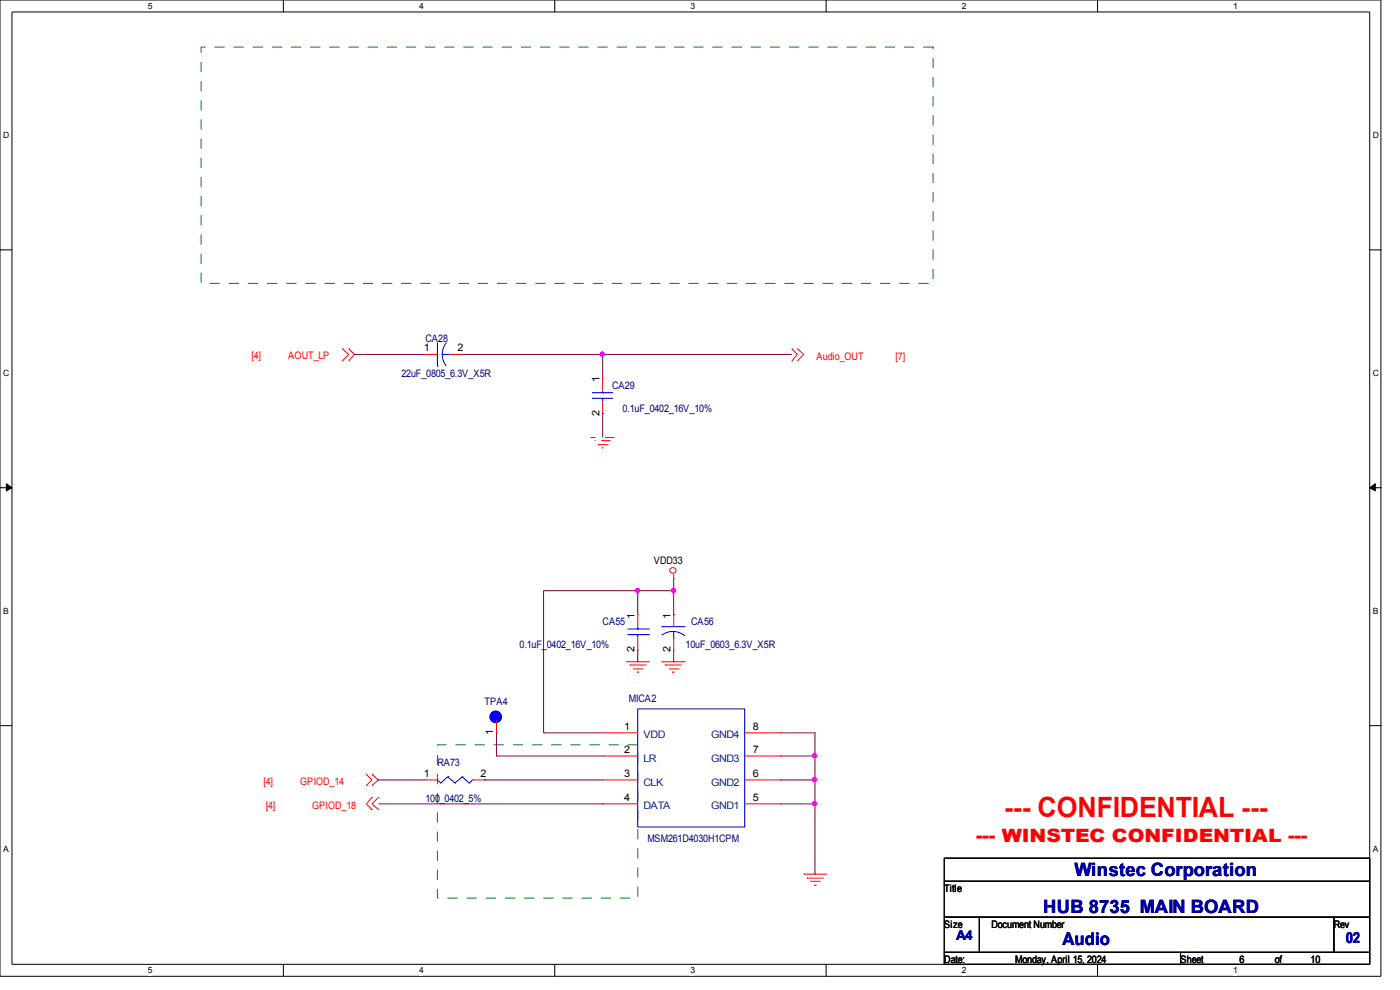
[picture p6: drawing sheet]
<svg xmlns="http://www.w3.org/2000/svg" width="297mm" height="210mm" viewBox="0 0 297 210" stroke-linecap="round" stroke-linejoin="round" font-family="sans-serif">
<path d="M0 0h292.9v207.1h-292.9zM2.5 2.5h288.1v202.1h-288.1z" fill="none" stroke="#000" stroke-width=".21"/>
<g fill="#fff">
<path d="M31.3 .3h.9v2.1h-.9z" fill-rule="evenodd"/>
<path d="M31.3 204.9h.9v2h-.9z" fill-rule="evenodd"/>
</g>
<path d="M60.1 0v2.5M60.1 204.6v2.5" fill="none" stroke="#000" stroke-width=".21"/>
<g fill="#fff">
<path d="M88.9 .3h.8v2.1h-.8z" fill-rule="evenodd"/>
<path d="M88.9 204.9h.8v2h-.8z" fill-rule="evenodd"/>
</g>
<path d="M117.7 0v2.5M117.7 204.6v2.5" fill="none" stroke="#000" stroke-width=".21"/>
<g fill="#fff">
<path d="M146.5 .3h.8v2.1h-.8z" fill-rule="evenodd"/>
<path d="M146.5 204.9h.8v2h-.8z" fill-rule="evenodd"/>
</g>
<path d="M175.3 0v2.5M175.3 204.6v2.5" fill="none" stroke="#000" stroke-width=".21"/>
<g fill="#fff">
<path d="M204 .3h.9v2.1h-.9z" fill-rule="evenodd"/>
<path d="M204 204.9h.9v2h-.9z" fill-rule="evenodd"/>
</g>
<path d="M232.8 0v2.5M232.8 204.6v2.5" fill="none" stroke="#000" stroke-width=".21"/>
<g fill="#fff">
<path d="M261.6 .3h.9v2.1h-.9z" fill-rule="evenodd"/>
<path d="M261.6 204.9h.9v2h-.9z" fill-rule="evenodd"/>
<path d="M.7 27.8h1.2v2h-1.2z" fill-rule="evenodd"/>
<path d="M291.3 27.8h1.1v2h-1.1z" fill-rule="evenodd"/>
<path d="M.7 78.2h1.2v2.1h-1.2z" fill-rule="evenodd"/>
<path d="M291.3 78.2h1.1v2.1h-1.1z" fill-rule="evenodd"/>
</g>
<path d="M0 53h2.5M290.6 53h2.5" fill="none" stroke="#000" stroke-width=".21"/>
<g fill="#fff">
<path d="M.7 128.7h1v2h-1z" fill-rule="evenodd"/>
<path d="M291.3 128.7h1v2h-1z" fill-rule="evenodd"/>
</g>
<path d="M0 103.5h2.5M290.6 103.5h2.5" fill="none" stroke="#000" stroke-width=".21"/>
<path d="M1.4 102.6l1.1 .9-1.1 .6zM290.6 103.5l1.2-.9v1.5z" fill="#000" stroke="#000" stroke-width=".21"/>
<g fill="#fff">
<path d="M.7 179.2h1.2v2h-1.2z" fill-rule="evenodd"/>
<path d="M291.3 179.2h1.1v2h-1.1z" fill-rule="evenodd"/>
</g>
<path d="M0 153.9h2.5M290.6 153.9h2.5M200.3 182h90.3v4.9h-90.3zM200.3 186.9h90.3v7.7h-90.3zM200.3 194.6h7.5v7.4h-7.5zM207.8 194.6h75.2v7.4h-75.2zM283 194.6h7.6v7.4h-7.6zM200.3 202h50.1v2.6h-50.1zM250.4 202h40.2v2.6h-40.2z" fill="none" stroke="#000" stroke-width=".21"/>
<path d="M42.7 10h155.3v50.1h-155.3zM92.8 158h42.5v32.5h-42.5z" fill="none" stroke="#008000" stroke-width=".21" stroke-dasharray="2 2 2 2 2 2 2 2"/>
<path d="M126.8 94.3h2.1M128 95h-.3M129.5 93.5h-3.3M130.4 92.8h-5.1M142.9 121.8v1" fill="none" stroke="#f00" stroke-width=".21" stroke-dasharray="2 2 2 2 2 2 2 2" stroke-linecap="butt"/>
<g fill="none" stroke="#f00" stroke-width=".21">
<path d="M72.6 76.5h.1M72.6 74h.1M72.6 74l1.4 1.2-1.4 1.3M74 74h.1M74 76.5h.1M74 74l1.2 1.2-1.2 1.3M90.3 75.2h.1M90.3 75.2h2.5M95.3 75.2h2.4M97.7 75.2h.1M168 74h.1M168 76.5h.1"/>
<path d="M168 74l1.2 1.2-1.2 1.3M169.2 74h.1M169.2 76.5h.1M169.2 74l1.3 1.2-1.3 1.3M127.8 80.3h.1M127.8 87.7h.1M127.8 80.3v2.5M127.8 85.2v2.5M135.3 130.4h.1M135.3 137.8h.1M135.3 130.4v2.5M135.3 135.3v2.5"/>
<path d="M142.9 130.4h.1M142.9 137.8h.1M142.9 130.4v2.5M142.9 135.3v2.5M105.3 155.4h.1M105.3 152.9v2.5M127.8 155.4h.1M127.8 155.4h7.5M132.9 140.4h.1M132.9 140.4h4.9M133.6 141.1h.1M133.6 141.1h3.6"/>
<path d="M134.3 141.9h2M135.1 142.6h.1M135.1 142.6h.5M136.3 141.9h.1M140.4 140.4h.1M140.4 140.4h5.1M141.1 141.1h.1M141.1 141.1h3.5M141.9 141.9h2M142.6 142.6h.1M142.6 142.6h.5M143.9 141.9h.1"/>
<path d="M158 155.4h7.4M165.4 155.4h.1M77.7 166.6h.1M77.7 164.3h.1M77.7 164.3l1.2 1.1-1.2 1.2M78.9 164.3h.1M78.9 166.6h.1M78.9 169.2h.1M78.9 171.7h.1M78.9 164.3l1.4 1.1-1.4 1.2M78.9 169.2l-1.2 1.3 1.2 1.2M80.3 169.2h.1"/>
<path d="M80.3 171.7h.1M80.3 169.2l-1.4 1.3 1.4 1.2M90.3 165.4h.1M90.3 165.4h2.5M100.2 165.4h2.6M102.8 165.4h.1M127.8 160.4h.1M127.8 165.4h.1M127.8 170.5h.1M127.8 165.4h7.5M127.8 160.4h7.5M127.8 170.5h7.5"/>
<path d="M158 165.4h7.4M158 160.4h7.4M158 170.5h7.4M165.4 170.5h.1M165.4 165.4h.1M165.4 160.4h.1M170.5 185.4h.1M170.5 185.4h4.9M171.2 186.3h.1M171.2 186.3h3.6M171.9 186.9h2M172.7 187.8h.1"/>
<path d="M172.7 187.8h.5M173.9 186.9h.1"/>
<circle cx="142.8" cy="121" r=".64"/>
</g>
<g fill="none" stroke="#00f" stroke-width=".21">
<path d="M92.8 77.7h.1M92.8 72.6v5.1M93.8 75.2l.1 1 .7 1.4M93.8 75.2h1.5M94.6 72.8l-.7 1.4-.1 1M95.3 75.2h.1M125.6 84.5h.1M125.6 83.3h.1M125.6 84.5h4.4M125.6 83.3h4.4M127.8 83.3h.1M127.8 84.5h.1"/>
<path d="M127.8 82.8v.5M127.8 84.5v.7M133.1 134.6h4.6M133.1 133.4h4.6M135.3 133.4h.1M135.3 134.6h.1M135.3 132.9v.5M135.3 134.6v.7M137.7 134.6h.1M137.7 133.4h.1M140.4 132.9h.1M140.4 132.9h5.1"/>
<path d="M142.9 135.3h.1M142.9 133.9l-1.1 .2-1.4 .6M142.9 133.9l1.5 .4 .9 .6M142.9 133.9v1.4M135.3 150.4h22.7v25h-22.7zM92.8 165.4l.7 .7M93.5 166.1h.1M95 164.8h.1M95 164.8l-1.5 1.3M95 164.8l1.5 1.3M96.5 166.1h.1M98 164.8h.1"/>
<path d="M98 164.8l-1.5 1.3M98 164.8l1.6 1.3M99.6 166.1h.1M100.2 165.4h.1M100.2 165.4l-.6 .7"/>
</g>
<circle cx="105.2" cy="152.1" r=".68" fill="#00f" stroke="#00f" stroke-width="1.4"/>
<g fill="none" stroke="#800040" stroke-width=".21">
<path d="M75.2 75.2h.1M75.2 75.2h15.1M97.7 75.2h70.3M127.8 75.2h.1M127.8 75.2v5.1M127.8 87.7h.1M127.8 87.7v5.1M115.3 125.3h.1M115.3 125.3h27.6M115.3 125.3v30.1M135.3 125.3h.1M135.3 125.3v5.1"/>
<path d="M135.3 137.8v2.6M142.9 125.3h.1M142.9 130.4h.1M142.9 122.8v7.6M142.9 137.8v2.6M105.3 155.4h.1M105.3 155.4v5M115.3 155.4h.1M115.3 155.4h12.5M135.3 140.4h.1M142.9 140.4h.1M165.4 155.4h7.5"/>
<path d="M172.9 155.4h.1M172.9 155.4v30M80.3 165.4h.1M80.3 165.4h10M80.3 170.5h47.5M102.8 165.4h.1M102.8 165.4h25M105.3 160.4h.1M105.3 160.4h22.5M127.8 170.5h.1M165.4 160.4h7.5M165.4 165.4h7.5"/>
<path d="M165.4 170.5h7.5M172.9 160.4h.1M172.9 165.4h.1M172.9 170.5h.1M172.9 185.4h.1"/>
</g>
<g fill="#f0f" stroke="#f0f" stroke-width=".21">
<circle cx="127.8" cy="75.1" r=".42"/>
<circle cx="135.2" cy="125.2" r=".42"/>
<circle cx="142.8" cy="125.2" r=".42"/>
<circle cx="172.8" cy="160.3" r=".42"/>
<circle cx="172.8" cy="165.4" r=".42"/>
<circle cx="172.8" cy="170.4" r=".42"/>
</g>
<text font-size="5.9" fill="#f00" x="213" y="173.4">--- CONFIDENTIAL ---</text>
<text font-size="3.9" fill="#f00" x="207.1" y="178.6">--- WINSTEC CONFIDENTIAL ---</text>
<g font-size="3.9" fill="#0000a0">
<text x="227.9" y="185.8">Winstec Corporation</text>
<text x="221.3" y="193.7">HUB 8735 MAIN BOARD</text>
</g>
<text font-size="3.7" fill="#0000a0" x="225.4" y="200.5">Audio</text>
<text font-size="3.2" fill="#0000a0" x="285.5" y="200">02</text>
<text font-size="2.9" fill="#0000a0" x="202.9" y="199.5">A4</text>
<g font-size="2.2" fill="#f00">
<text x="53.3" y="76.2">[4]</text>
<text x="61.1" y="76.2">AOUT_LP</text>
<text x="173.2" y="76.4">Audio_OUT</text>
<text x="190" y="76.4">[7]</text>
<text x="55.9" y="166.5">[4]</text>
<text x="63.7" y="166.5">GPIOD_14</text>
<text x="56.4" y="171.7">[4]</text>
<text x="66.2" y="171.7">GPIOD_18</text>
</g>
<g font-size="2.2">
<text x="89.9" y="74.5">1</text>
<text x="97" y="74.5">2</text>
<text x="127.2" y="81.1" transform="rotate(-90 127.2 81.1)">1</text>
<text x="127.2" y="88.2" transform="rotate(-90 127.2 88.2)">2</text>
<text x="138.7" y="119.5">VDD33</text>
<text x="134.6" y="131.2" transform="rotate(-90 134.6 131.2)">1</text>
<text x="142.2" y="131.2" transform="rotate(-90 142.2 131.2)">1</text>
<text x="134.6" y="138.3" transform="rotate(-90 134.6 138.3)">2</text>
<text x="142.2" y="138.3" transform="rotate(-90 142.2 138.3)">2</text>
<text x="104.6" y="156" transform="rotate(-90 104.6 156)">1</text>
<text x="132.4" y="154.8">1</text>
<text x="159.7" y="154.8">8</text>
<text x="132.4" y="159.7">2</text>
<text x="159.7" y="159.7">7</text>
<text x="89.9" y="164.8">1</text>
<text x="101.9" y="164.8">2</text>
<text x="132.4" y="164.8">3</text>
<text x="159.7" y="164.8">6</text>
<text x="132.4" y="169.8">4</text>
<text x="159.7" y="169.8">5</text>
<text x="200.3" y="189.1">Title</text>
<text x="200.3" y="196.8">Size</text>
<text x="210.3" y="196.8">Document Number</text>
<text x="283" y="196.8">Rev</text>
<text x="200.3" y="204.2">Date:</text>
<text x="215.4" y="204.2">Monday, April 15, 2024</text>
<text x="250.4" y="204.2">Sheet</text>
<text x="263" y="204.2">6</text>
<text x="270.4" y="204.2">of</text>
<text x="278" y="204.2">10</text>
</g>
<g font-size="2.2" fill="#000080">
<text x="90.3" y="72.5">CA28</text>
<text x="85.2" y="79.9">22uF_0805_6.3V_X5R</text>
<text x="129.9" y="82.5">CA29</text>
<text x="132.1" y="87.4">0.1uF_0402_16V_10%</text>
<text x="110.2" y="137.5">0.1uF_0402_16V_10%</text>
<text x="127.8" y="132.6">CA55</text>
<text x="145.5" y="137.5">10uF_0603_6.3V_X5R</text>
<text x="146.6" y="132.6">CA56</text>
<text x="102.8" y="149.5">TPA4</text>
<text x="133.4" y="149">MICA2</text>
<text x="92.8" y="162.6">RA73</text>
<text x="90.3" y="170.2">100_0402_5%</text>
<text x="137.3" y="178.6">MSM261D4030H1CPM</text>
</g>
<g font-size="2.2" fill="#004080">
<text x="136.5" y="156.6">VDD</text>
<text x="136.5" y="161.5">LR</text>
<text x="150.9" y="161.5">GND3</text>
<text x="150.9" y="156.6">GND4</text>
<text x="136.5" y="166.6">CLK</text>
<text x="150.9" y="166.6">GND2</text>
<text x="136.5" y="171.7">DATA</text>
<text x="150.9" y="171.7">GND1</text>
</g>
<g font-size="1.8">
<text x="31.3" y="1.9">5</text>
<text x="88.9" y="1.9">4</text>
<text x="146.5" y="1.9">3</text>
<text x="204" y="1.9">2</text>
<text x="261.6" y="1.9">1</text>
<text x=".7" y="29.3">D</text>
<text x="291.3" y="29.3">D</text>
<text x=".7" y="79.8">C</text>
<text x="291.3" y="79.8">C</text>
<text x=".7" y="130.2">B</text>
<text x="291.3" y="130.2">B</text>
<text x=".7" y="180.7">A</text>
<text x="291.3" y="180.7">A</text>
<text x="31.3" y="206.4">5</text>
<text x="88.9" y="206.4">4</text>
<text x="146.5" y="206.4">3</text>
<text x="204" y="206.4">2</text>
<text x="261.6" y="206.4">1</text>
</g>
</svg>
